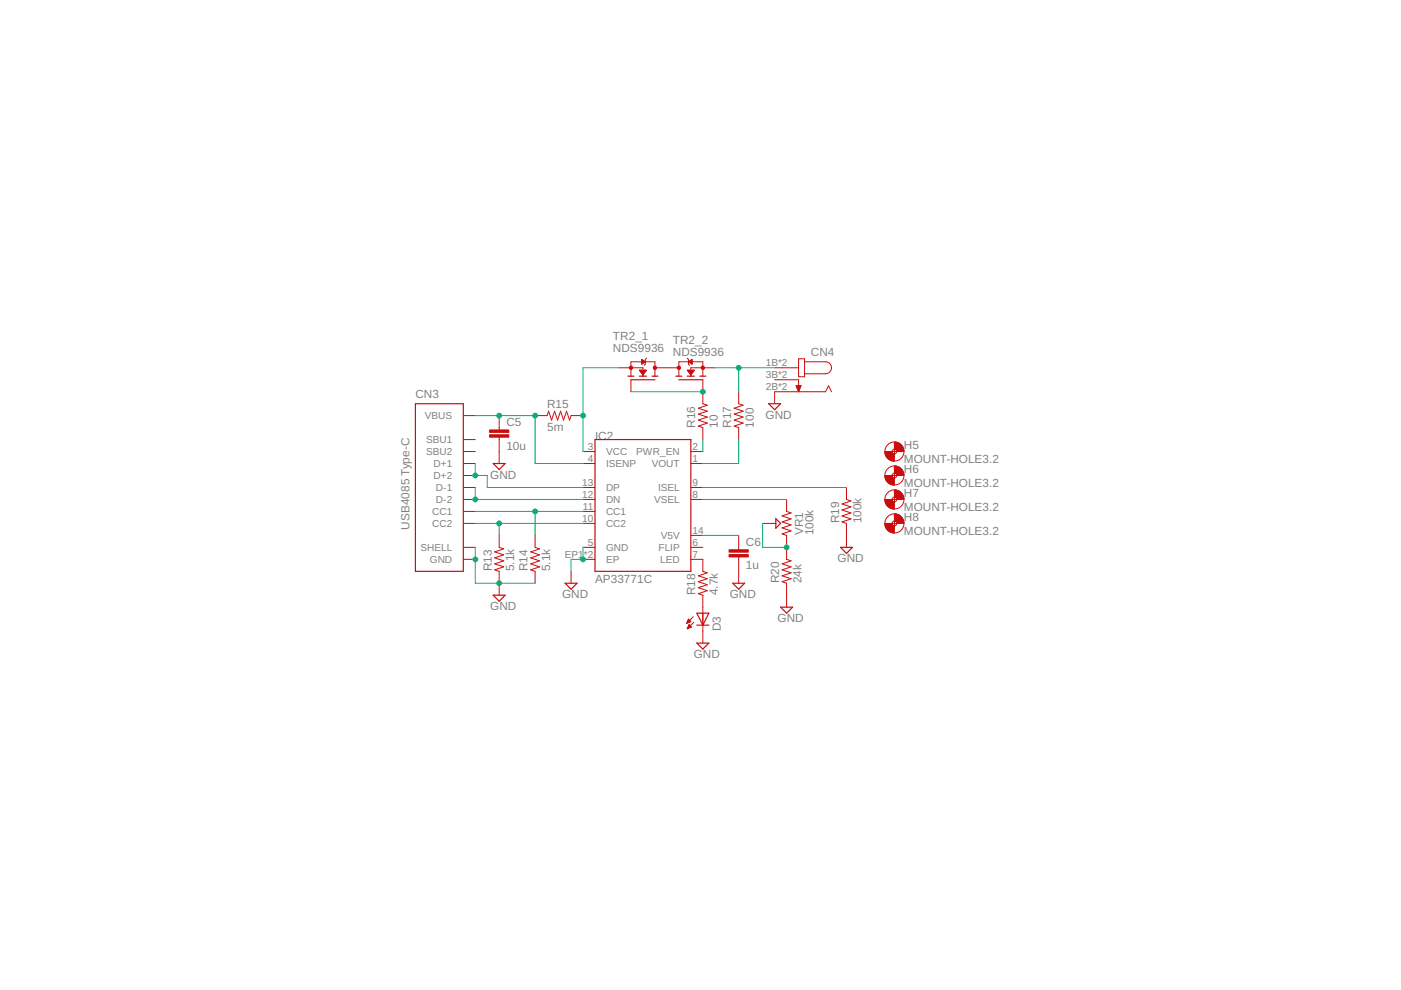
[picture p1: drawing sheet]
<svg xmlns="http://www.w3.org/2000/svg" width="297mm" height="210mm" viewBox="0 0 297 210" stroke-linecap="round" stroke-linejoin="round" font-family="sans-serif">
<g fill="none" stroke="#c90d0c" stroke-width=".21">
<path d="M131.2 78h5.1v1.8M133.8 79.8v-3.1h5.1v3.1M135.6 78.5h1.5l-.8 1zM135.6 78.5h1.4M135.7 78.7h1.2M135.8 78.8h1.1M135.8 78.9h1M136 79h.7M136 79.1h.6M136.1 76.2l.7 .5-.7 .5M136.1 76.2v1M136.1 77.2h.1"/>
<path d="M136.1 77.1h.1M136.1 77h.3M136.1 76.8h.5M136.1 76.7h.7M136.1 76.6h.6M136.1 76.5h.4M136.1 76.4h.2M136.1 76.2h.1M136.1 79.2h.4M136.2 79.4h.2M136.3 79.5h.1M137.1 75.9l-.3 .3v1l-.2 .3"/>
<path d="M138.9 78h5M143.9 79.8v-3.1h5.1v3.1M145.7 78.5h1.5l-.7 1zM145.7 75.9l.3 .3v1l.2 .3M145.7 78.5h1.5M145.8 78.7h1.3M145.9 78.8h1.1M146 76.7l.7-.5v1zM146 76.7h.7M146 78.9h.9M146.1 76.6h.6M146.1 79h.7"/>
<path d="M146.2 76.8h.5M146.2 79.1h.5M146.3 79.2h.3M146.3 76.5h.4M146.3 77h.4M146.4 79.4h.2M146.5 76.4h.2M146.5 79.5h.1M146.5 77.1h.2M146.7 76.2h.1M146.7 77.2h.1M151.6 78h-5.1v1.8"/>
<path d="M164.2 78h5.1M169.3 76.1h1.3v3.8h-1.3zM170.6 76.7h4.4a1.27 1.27 0 0 1 1.3 1.3 1.27 1.27 0 0 1-1.3 1.2h-4.4M98.2 98.3h2.6M98.2 95.7h2.6M98.2 88.1h2.6M98.2 93.2h2.6M105.8 88.1v3.1M105.8 92.7v5.6M113.5 88.1h2.5l.3-.9 .6 1.9 .7-1.9 .6 1.9 .7-1.9 .6 1.9 .6-1.9 .7 1.9 .3-1h2.5M123.6 98.3h2.6M123.6 95.7h2.6"/>
<path d="M133.8 80.5v2.6M146.5 98.3h2.5M146.5 95.7h2.5M149 80.5v5.1l1 .3-1.9 .7 1.9 .6-1.9 .6 1.9 .6-1.9 .7 1.9 .6-1.9 .6 .9 .4v2.5M156.6 83.1v2.5l1 .3-1.9 .7 1.9 .6-1.9 .6 1.9 .6-1.9 .7 1.9 .6-1.9 .6 .9 .4v2.5M164.2 80.5h5.1v2.6M168.8 81.8h1l-.5 1.3zM168.9 81.9h.9M168.9 82h.8M169 82.1h.7M169 82.3h.6M169.1 82.4h.5"/>
<path d="M169.1 82.5h.4M169.1 82.6h.4M169.2 82.7h.2M169.2 82.9h.2M169.3 83h.1M176.3 83.1l-.6-1.3-.7 1.3h-10.8v2.5M189.1 95.7h1M189.6 95.2v1M98.2 108.4h2.6M98.2 111h2.6M98.2 103.4h2.6M98.2 105.9h2.6"/>
<path d="M98.2 116.1h2.6M98.2 118.6h2.6M98.2 100.8h2.6M105.8 113.5v2.6l1 .3-1.9 .6 1.9 .6-1.9 .7 1.9 .6-1.9 .6 1.9 .7-1.9 .6 .9 .3v5.1M113.5 113.5v2.6l.9 .3-1.9 .6 1.9 .6-1.9 .7 1.9 .6-1.9 .6 1.9 .7-1.9 .6 1 .3v2.6M123.6 108.4h2.6M123.6 111h2.6M123.6 103.4h2.6M123.6 105.9h2.6M123.6 116.1h2.6M123.6 118.6h2.6M146.5 103.4h2.5"/>
<path d="M146.5 105.9h2.5M146.5 116.1h2.5M146.5 118.6h2.5v2.5l1 .4-1.9 .6 1.9 .6-1.9 .6 1.9 .7-1.9 .6 1.9 .6-1.9 .7 .9 .3v10.2M146.5 113.5h2.5M156.6 113.5v3.1M156.6 118.1v5.6M161.7 111h2.8M166.8 105.9v2.5l.9 .4-1.9 .6 1.9 .6-1.9 .7 1.9 .6-1.9 .6 1.9 .7-1.9 .6 1 .3v5.1l.9 .3-1.9 .6 1.9 .7-1.9 .6 1.9 .7-1.9 .6 1.9 .6-1.9 .6 1 .4v5M179.5 103.4v2.5l.9 .3-1.9 .6 1.9 .7-1.9 .6 1.9 .7-1.9 .6 1.9 .6-1.9 .7 1 .3v5.1M189.1 111h1M189.1 105.9h1M189.1 100.8h1"/>
<path d="M189.6 100.3v1M189.6 105.4v1M189.6 110.5v1M121.1 121.1v2.6M145.6 132.1h.2M145.7 131.9h.4M145.7 131.8h.7M145.7 133.3h.1M145.8 131.7h.6M145.8 133.1h.3M145.8 133h.6M145.8 131.6h.5"/>
<path d="M145.9 131.5h.2M145.9 132.9h.7M145.9 132.8h.6M145.9 131.3h.1M146 131.3l.5 .5-.9 .4zM146 132.7h.3M146 132.5h.2M146.1 132.4l.5 .5-.9 .4zM147 130.8l-1.4 1.4M147.1 131.9l-1.4 1.4"/>
<circle cx="189.6" cy="95.7" r="2.03"/>
<circle cx="189.6" cy="95.7" r=".51"/>
<circle cx="189.6" cy="111" r="2.03"/>
<circle cx="189.6" cy="100.8" r="2.03"/>
<circle cx="189.6" cy="105.9" r="2.03"/>
<circle cx="189.6" cy="111" r=".51"/>
<circle cx="189.6" cy="100.8" r=".51"/>
<circle cx="189.6" cy="105.9" r=".51"/>
</g>
<g fill="none" stroke="#c90d0c" stroke-width=".25">
<path d="M133.1 79.8h1.3M135.6 79.8h1.5M138.2 79.8h1.3M143.3 79.8h1.3M145.7 79.8h1.5M148.4 79.8h1.2M88.1 85.6h10.1v35.5h-10.1zM104.6 98.3h2.5l-1.3 1.2zM126.2 93.2h20.3v27.9h-20.3zM133.8 80.5h5.1M143.9 80.5h5.1M163 85.6h2.5l-1.3 1.3z"/>
<path d="M164.5 110l1 1-1 1zM178.2 116.1h2.5l-1.2 1.2zM104.6 126.2h2.5l-1.3 1.3zM119.8 123.7h2.5l-1.2 1.2zM147.7 130h2.6l-1.3 2.5zM147.7 132.5h2.6M147.7 136.4h2.6l-1.3 1.2zM155.4 123.7h2.5l-1.3 1.2zM165.5 128.7h2.5l-1.2 1.3z"/>
</g>
<g fill="#c90d0c" stroke="#c90d0c" stroke-width=".21">
<path d="M103.8 92.2h4.1v.5h-4.1z"/>
<path d="M103.8 91.2h4.1v.5h-4.1z"/>
<path d="M154.6 117.6h4v.5h-4z"/>
<path d="M154.6 116.6h4v.5h-4z"/>
</g>
<g fill="#c90d0c" stroke="#c90d0c" stroke-width=".21">
<path d="M189.6 93.7a2.04 2.04 0 0 1 2.1 2h-1.6l-.1-.3-.4-.2z" fill-rule="evenodd"/>
<path d="M187.6 95.7h1.5l.2 .5h.3v1.6a2 2 0 0 1-2-2.1z" fill-rule="evenodd"/>
<path d="M189.6 98.8a2.04 2.04 0 0 1 2.1 2h-1.6l-.1-.3-.4-.2z" fill-rule="evenodd"/>
<path d="M187.6 100.8h1.5l.2 .4 .3 .1v1.5a2 2 0 0 1-2-2z" fill-rule="evenodd"/>
<path d="M189.6 103.9a2 2 0 0 1 2.1 2h-1.6l-.1-.3-.4-.2z" fill-rule="evenodd"/>
<path d="M187.6 105.9h1.5l.1 .3 .4 .2v1.5a2.04 2.04 0 0 1-2-2z" fill-rule="evenodd"/>
<path d="M189.6 108.9a2 2 0 0 1 2.1 2.1h-1.6l-.2-.4-.3-.1z" fill-rule="evenodd"/>
<path d="M187.6 111h1.5l.1 .3 .4 .2v1.5a2.04 2.04 0 0 1-2-2z" fill-rule="evenodd"/>
<circle cx="133.8" cy="78" r=".36"/>
<circle cx="138.9" cy="78" r=".36"/>
<circle cx="149" cy="78" r=".36"/>
<circle cx="143.9" cy="78" r=".36"/>
</g>
<g fill="none" stroke="#0dab76" stroke-width=".21">
<path d="M131.2 78h-7.6v17.7M151.6 78h12.6M156.6 78v5.1M100.8 98.3v2.5h2.5v2.6h20.3M100.8 88.1h12.7v10.2h10.1M133.8 83.1h15.2M149 93.2v2.5M156.6 93.2v5.1h-7.6M100.8 103.4v2.5h22.8M100.8 116.1v7.6h12.7M100.8 111h22.8M100.8 108.4h22.8"/>
<path d="M105.8 111v2.5M113.5 108.4v5.1M123.6 116.1v2.5h-2.5v2.5M149 103.4h30.5M149 105.9h17.8M149 113.5h7.6M161.7 111v5.1h5.1"/>
</g>
<g fill="#0dab76" stroke="#0dab76" stroke-width=".21">
<circle cx="100.8" cy="118.6" r=".51"/>
<circle cx="105.8" cy="123.7" r=".51"/>
<circle cx="123.6" cy="118.6" r=".51"/>
<circle cx="105.8" cy="111" r=".51"/>
<circle cx="113.5" cy="108.4" r=".51"/>
<circle cx="100.8" cy="100.8" r=".51"/>
<circle cx="100.8" cy="105.9" r=".51"/>
<circle cx="105.8" cy="88.1" r=".51"/>
<circle cx="113.5" cy="88.1" r=".51"/>
<circle cx="123.6" cy="88.1" r=".51"/>
<circle cx="156.6" cy="78" r=".51"/>
<circle cx="149" cy="83.1" r=".51"/>
<circle cx="166.8" cy="116.1" r=".51"/>
</g>
<g font-size="2.5" fill="#808080">
<text x="130" y="74.7">NDS9936</text>
<text x="130" y="72.1">TR2_1</text>
<text x="142.7" y="75.4">NDS9936</text>
<text x="142.7" y="72.9">TR2_2</text>
<text x="171.9" y="75.4">CN4</text>
<text x="88.1" y="84.3">CN3</text>
<text x="116" y="86.5">R15</text>
<text x="162.3" y="88.8">GND</text>
<text x="107.4" y="95.4">10u</text>
<text x="107.4" y="90.3">C5</text>
<text x="116" y="91.3">5m</text>
<text x="126.2" y="93.2">I</text>
<text x="126.9" y="93.2">C2</text>
<text x="147.4" y="90.7" transform="rotate(-90 147.4 90.7)">R16</text>
<text x="152.2" y="90.7" transform="rotate(-90 152.2 90.7)">10</text>
<text x="155" y="90.7" transform="rotate(-90 155 90.7)">R17</text>
<text x="159.8" y="90.7" transform="rotate(-90 159.8 90.7)">100</text>
<text x="191.7" y="95.2">H5</text>
<text x="103.9" y="101.5">GND</text>
<text x="191.7" y="98.2">MOUNT-HOLE3.2</text>
<text x="191.7" y="100.2">H6</text>
<text x="191.7" y="103.3">MOUNT-HOLE3.2</text>
<text x="191.7" y="105.3">H7</text>
<text x="86.9" y="112.3" transform="rotate(-90 86.9 112.3)">USB4085 Type-C</text>
<text x="170.3" y="113.5" transform="rotate(-90 170.3 113.5)">VR1</text>
<text x="172.5" y="113.5" transform="rotate(-90 172.5 113.5)">100k</text>
<text x="177.9" y="111" transform="rotate(-90 177.9 111)">R19</text>
<text x="182.6" y="111" transform="rotate(-90 182.6 111)">100k</text>
<text x="191.7" y="108.4">MOUNT-HOLE3.2</text>
<text x="191.7" y="113.4">MOUNT-HOLE3.2</text>
<text x="191.7" y="110.4">H8</text>
<text x="158.1" y="115.7">C6</text>
<text x="177.6" y="119.2">GND</text>
<text x="104.3" y="121.1" transform="rotate(-90 104.3 121.1)">R13</text>
<text x="109" y="121.1" transform="rotate(-90 109 121.1)">5.1k</text>
<text x="111.9" y="121.1" transform="rotate(-90 111.9 121.1)">R14</text>
<text x="116.6" y="121.1" transform="rotate(-90 116.6 121.1)">5.1k</text>
<text x="126.2" y="123.7">AP33771C</text>
<text x="158.1" y="120.7">1u</text>
<text x="165.2" y="123.7" transform="rotate(-90 165.2 123.7)">R20</text>
<text x="170" y="123.7" transform="rotate(-90 170 123.7)">24k</text>
<text x="103.9" y="129.4">GND</text>
<text x="119.2" y="126.8">GND</text>
<text x="147.4" y="126.2" transform="rotate(-90 147.4 126.2)">R18</text>
<text x="152.2" y="126.2" transform="rotate(-90 152.2 126.2)">4.7k</text>
<text x="154.7" y="126.8">GND</text>
<text x="164.9" y="131.9">GND</text>
<text x="152.8" y="133.8" transform="rotate(-90 152.8 133.8)">D3</text>
<text x="147.1" y="139.5">GND</text>
</g>
<g font-size="2.1" fill="#808080">
<text x="162.4" y="77.6">1B*2</text>
<text x="162.4" y="80.2">3B*2</text>
<text x="162.4" y="82.7">2B*2</text>
<text x="90.1" y="88.9">VBUS</text>
<text x="90.3" y="94">SBU1</text>
<text x="124.6" y="95.4">3</text>
<text x="146.8" y="95.4">2</text>
<text x="90.3" y="96.5">SBU2</text>
<text x="91.9" y="99">D+1</text>
<text x="91.9" y="101.6">D+2</text>
<text x="124.6" y="97.9">4</text>
<text x="128.5" y="99">ISENP</text>
<text x="128.5" y="96.5">VCC</text>
<text x="134.9" y="96.5">PWR_EN</text>
<text x="138.2" y="99">VOUT</text>
<text x="146.8" y="97.9">1</text>
<text x="92.4" y="104.1">D-1</text>
<text x="92.4" y="106.7">D-2</text>
<text x="123.4" y="103">13</text>
<text x="123.4" y="105.5">12</text>
<text x="128.5" y="104.1">DP</text>
<text x="128.5" y="106.7">DN</text>
<text x="138.7" y="106.7">VSEL</text>
<text x="139.5" y="104.1">ISEL</text>
<text x="146.8" y="103">9</text>
<text x="146.8" y="105.5">8</text>
<text x="91.6" y="109.2">CC1</text>
<text x="91.6" y="111.7">CC2</text>
<text x="123.4" y="110.6">10</text>
<text x="123.6" y="108.1">11</text>
<text x="128.5" y="109.2">CC1</text>
<text x="128.5" y="111.7">CC2</text>
<text x="146.8" y="113.2">14</text>
<text x="89.1" y="116.8">SHELL</text>
<text x="91.1" y="119.4">GND</text>
<text x="119.8" y="118.2">EP1</text>
<text x="123.8" y="118.2">*2</text>
<text x="124.6" y="115.7">5</text>
<text x="128.5" y="116.8">GND</text>
<text x="128.5" y="119.4">EP</text>
<text x="139.6" y="116.8">FLIP</text>
<text x="140" y="119.4">LED</text>
<text x="140.1" y="114.3">V5V</text>
<text x="146.8" y="115.7">6</text>
<text x="146.8" y="118.2">7</text>
</g>
</svg>
